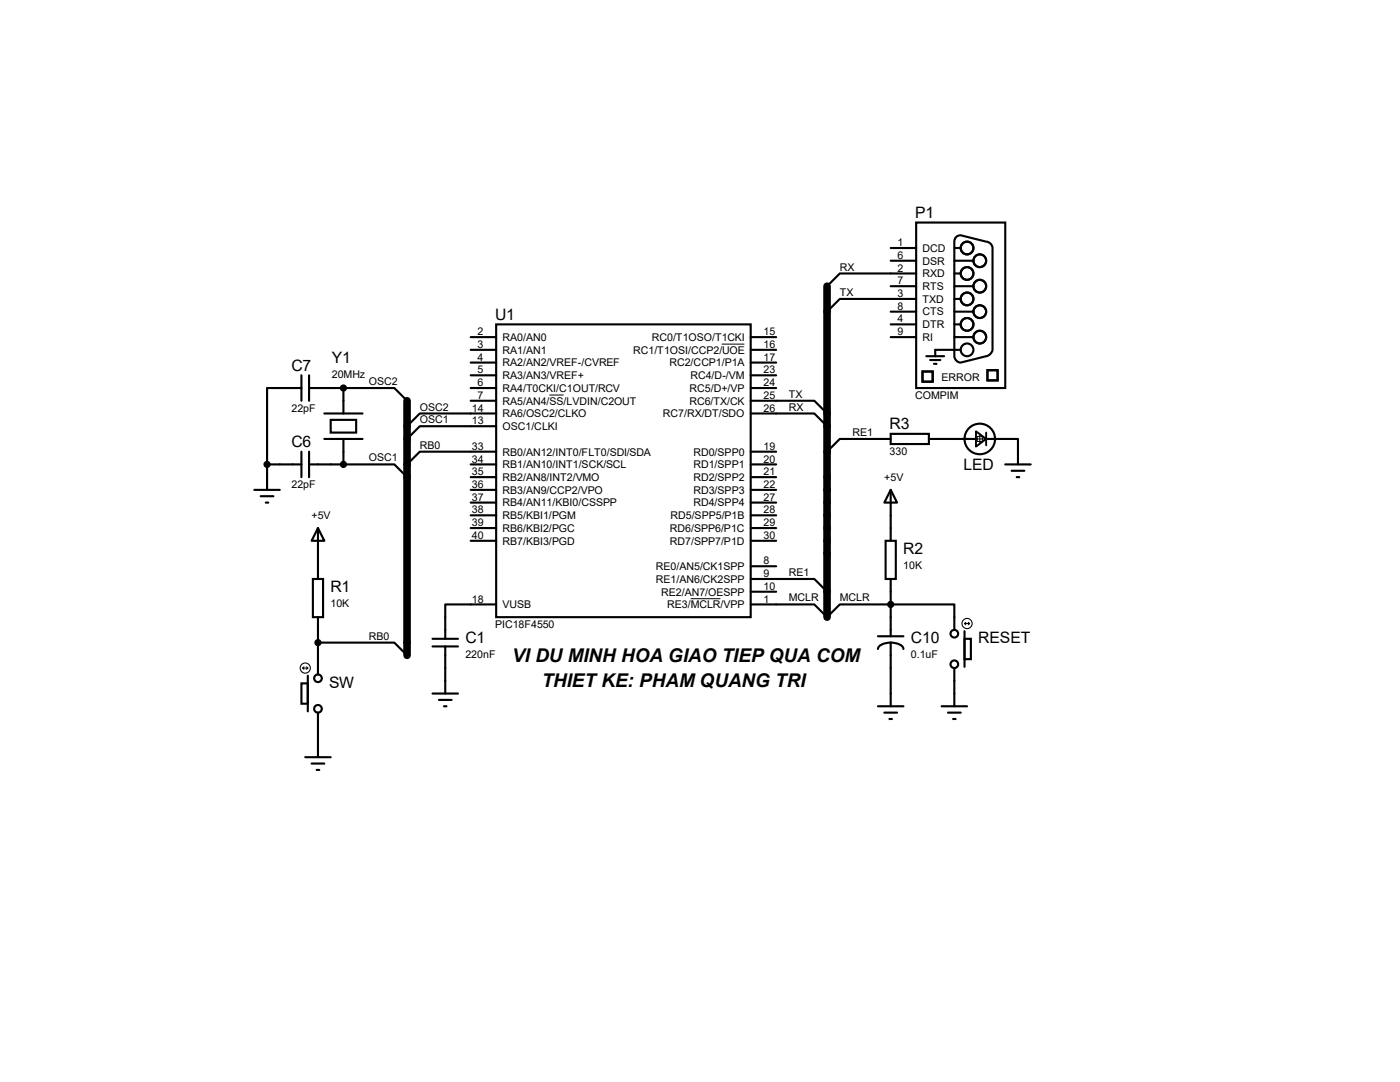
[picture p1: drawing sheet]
<svg xmlns="http://www.w3.org/2000/svg" width="279mm" height="216mm" viewBox="0 0 279 216" stroke-linecap="round" stroke-linejoin="round" font-family="sans-serif">
<path d="M165.1 57.1v66M81.2 80v50.8" fill="none" stroke="#000" stroke-width="1.5"/>
<g fill="none" stroke="#000" stroke-width=".42">
<path d="M177.8 49.5h5M177.8 52h5M177.8 57.1h5M182.8 44.4h17.8v33h-17.8zM182.8 54.6h-15.2l-2.5 2.5M182.8 59.6h-15.2l-2.5 2.6M190.5 49.5h1.2M190.5 52h3.8M190.5 54.6h1.2M190.5 57.1h3.8M190.5 59.6h1.2M191 47.2l.7-.3 5.1 1.3a1.37 1.37 0 0 1 1.3 1.3v20.3a1.61 1.61 0 0 1-1.3 1.3l-5.1 1.2a1.35 1.35 0 0 1-1.2-1.2v-22.9v-.4z"/>
<path d="M60.2 77.4h-6.9v15.3M60.2 74.9v5.1M61.7 77.4h6.8M61.7 74.9v5.1M68.5 77.4h10.2l2.5 2.6M68.5 77.4v5.1M93.9 77.4h5.1M93.9 67.3h5.1M93.9 69.8h5.1M93.9 72.3h5.1M93.9 74.9h5.1M93.9 80h5.1"/>
<path d="M99 64.7h50.8v58.4h-50.8zM149.8 80h12.7l2.6 2.5M149.8 77.4h5.1M149.8 67.3h5.1M149.8 69.8h5.1M149.8 72.3h5.1M149.8 74.9h5.1M177.8 67.3h5M177.8 62.2h5M177.8 64.7h5M184.1 74.1h2v2.1h-2zM184.9 71.1h3.5"/>
<path d="M185.6 71.8h2.1M186.4 72.6h.5M190.5 67.3h3.8M190.5 62.2h3.8M190.5 64.7h1.2M191.7 69.8h-5.1v1.3M197.1 73.9h2v2h-2zM50.8 97.7h5M52 99h2.6M53.3 92.7h6.9M53.3 92.7v5M60.2 90.1v5.1"/>
<path d="M61.7 92.7h6.8M61.7 90.1v5.1M64.7 87.6h7.6M64.7 82.5h7.6M66 83.8h5.1v2.5h-5.1zM68.5 92.7h10.2l2.5 2.5M68.5 87.6v5.1M93.9 92.7h5.1M93.9 97.7h5.1M93.9 95.2h5.1M99 82.5h-15.2l-2.6 2.5M99 85h-15.2l-2.6 2.6"/>
<path d="M99 90.1h-15.2l-2.6 2.6M149.8 82.5h12.7l2.6 2.5M149.8 92.7h5.1M149.8 97.7h5.1M149.8 90.1h5.1M149.8 95.2h5.1M177.8 97.7l1.2 2.6h-2.5zM177.8 86.6h7.6v2h-7.6zM177.8 87.6h-10.2l-2.5 2.5M177.8 97.7v10.2M185.4 87.6h9.4M196.8 87.6h6.4v5.1"/>
<path d="M200.6 92.7h5.1M201.9 93.9h2.5M202.9 95.2h.5M53 100.3h.6M62.4 115.5h2.1v7.6h-2.1zM63.5 105.4l1.2 2.5h-2.5zM63.5 105.4v10.1M93.9 100.3h5.1M93.9 102.8h5.1M93.9 105.4h5.1M93.9 107.9h5.1M149.8 115.5h12.7l2.6 2.6"/>
<path d="M149.8 100.3h5.1M149.8 102.8h5.1M149.8 105.4h5.1M149.8 107.9h5.1M149.8 113h5.1M149.8 118.1h5.1M176.7 107.9h2.1v7.6h-2.1zM177.8 115.5v11.5M60.2 136.4h1.2v4h-1.2zM61.4 134.8v7.1M63.5 128.2h15.2l2.5 2.6M63.5 123.1v11.5"/>
<path d="M86.3 127.5h5.1M86.3 129h5.1M86.3 138.4h5.1M87.6 139.7h2.5M88.9 129v9.4M99 120.6h-10.1v6.9M149.8 120.6h12.7l2.6 2.5 2.5-2.5h22.9v5.1M175.2 127h5.1M177.8 128.2a2.31 2.31 0 0 0-2.6 1.3M177.8 128.2a2.31 2.31 0 0 1 2.5 1.3M177.8 128.2v12.7M190.5 133.3v7.6"/>
<path d="M192.5 127.5h1.3v4h-1.3zM192.5 125.9v7.2M60.9 151.1h5.1M62.2 152.4h2.5M63.2 153.6h.5M63.5 142.2v8.9M88.6 140.9h.5M175.2 140.9h5.1M176.5 142.2h2.5M177.5 143.5h.5M187.9 140.9h5.1M189.2 142.2h2.5"/>
<path d="M190.2 143.5h.5"/>
<circle cx="193" cy="54.6" r="1.27"/>
<circle cx="193" cy="49.5" r="1.27"/>
<circle cx="193" cy="59.6" r="1.27"/>
<circle cx="195.5" cy="52" r="1.27"/>
<circle cx="195.5" cy="57.1" r="1.27"/>
<circle cx="193" cy="64.7" r="1.27"/>
<circle cx="193" cy="69.8" r="1.27"/>
<circle cx="195.5" cy="62.2" r="1.27"/>
<circle cx="195.5" cy="67.3" r="1.27"/>
<circle cx="195.5" cy="87.6" r="3"/>
<circle cx="63.5" cy="135.3" r=".76"/>
<circle cx="190.5" cy="126.4" r=".76"/>
<circle cx="190.5" cy="132.5" r=".76"/>
<circle cx="63.5" cy="141.4" r=".76"/>
</g>
<g fill="none" stroke="#000" stroke-width=".21">
<path d="M194.5 87.6h2.1M195 87.1h1v1h-1zM195.5 86.6v2M60.4 133.3h1M60.4 133.3l.3 .3M60.7 133.1l-.3 .2M61.2 133.1l.2 .2M61.4 133.3l-.2 .3M192.5 124.4h1M192.5 124.4l.2 .3M192.7 124.2l-.2 .2M193.3 124.2l.2 .2"/>
<path d="M193.5 124.4l-.2 .3"/>
<circle cx="60.9" cy="133.3" r="1.02"/>
<circle cx="193" cy="124.4" r="1.02"/>
</g>
<g fill="#000" stroke="#000" stroke-width=".42">
<circle cx="68.5" cy="77.4" r=".51"/>
<circle cx="53.3" cy="92.7" r=".51"/>
<circle cx="68.5" cy="92.7" r=".51"/>
<circle cx="63.5" cy="128.2" r=".51"/>
<circle cx="177.8" cy="120.6" r=".51"/>
</g>
<path d="M109.6 78.8h2.9M144 68.7h4.5M137.8 119.5h6" fill="none" stroke="#000" stroke-width=".2"/>
<path d="M194.8 86.1l2 1.5-2 1.5zM196.8 86.3v2.6" fill="none" stroke="#000" stroke-width=".38"/>
<g font-size="3.8">
<text x="102.2" y="132.1">VI DU MINH HOA GIAO TIEP QUA COM</text>
<text x="108.1" y="137.2">THIET KE: PHAM QUANG TRI</text>
</g>
<g font-size="3.1">
<text x="182.6" y="43.5">P1</text>
<text x="98.8" y="63.8">U1</text>
<text x="58.2" y="74">C7</text>
<text x="66.2" y="72.4">Y1</text>
<text x="58.2" y="89.2">C6</text>
<text x="177.5" y="85.7">R3</text>
<text x="192.3" y="93.8">LED</text>
<text x="180.3" y="110.5">R2</text>
<text x="66" y="118.2">R1</text>
<text x="92.9" y="128.3">C1</text>
<text x="181.8" y="128.3">C10</text>
<text x="195.2" y="128.3">RESET</text>
<text x="65.7" y="137.2">SW</text>
</g>
<g font-size="2.1">
<text x="167.6" y="54">RX</text>
<text x="179.1" y="51.6">6</text>
<text x="179.1" y="49.1">1</text>
<text x="184.1" y="52.8">DSR</text>
<text x="184.1" y="50.2">DCD</text>
<text x="167.6" y="59.1">TX</text>
<text x="179.1" y="59.3">3</text>
<text x="179.1" y="54.2">2</text>
<text x="179.1" y="56.7">7</text>
<text x="184.1" y="55.3">RXD</text>
<text x="184.1" y="57.9">RTS</text>
<text x="179.1" y="61.8">8</text>
<text x="179.1" y="64.3">4</text>
<text x="184.1" y="60.4">TXD</text>
<text x="184.1" y="62.9">CTS</text>
<text x="184.1" y="65.5">DTR</text>
<text x="95.3" y="66.9">2</text>
<text x="95.3" y="69.4">3</text>
<text x="95.3" y="72">4</text>
<text x="100.3" y="68">RA0/AN0</text>
<text x="100.3" y="70.6">RA1/AN1</text>
<text x="126.4" y="70.6">RC1/T1OSI/CCP2/UOE</text>
<text x="130.1" y="68">RC0/T1OSO/T1CKI</text>
<text x="152.4" y="66.9">15</text>
<text x="152.4" y="69.4">16</text>
<text x="152.4" y="72">17</text>
<text x="179.1" y="66.9">9</text>
<text x="184.1" y="68">RI</text>
<text x="66.2" y="75.4">20MHz</text>
<text x="73.6" y="76.8">OSC2</text>
<text x="95.3" y="74.5">5</text>
<text x="95.3" y="77">6</text>
<text x="100.3" y="73.1">RA2/AN2/VREF-/CVREF</text>
<text x="100.3" y="75.6">RA3/AN3/VREF+</text>
<text x="133.6" y="73.1">RC2/CCP1/P1A</text>
<text x="137.8" y="75.6">RC4/D-/VM</text>
<text x="152.4" y="74.5">23</text>
<text x="152.4" y="77">24</text>
<text x="187.9" y="76.1">ERROR</text>
<text x="58.2" y="82.1">22pF</text>
<text x="83.8" y="81.9">OSC2</text>
<text x="94.1" y="82.1">14</text>
<text x="95.3" y="79.6">7</text>
<text x="100.3" y="78.2">RA4/T0CKI/C1OUT/RCV</text>
<text x="100.3" y="80.7">RA5/AN4/SS/LVDIN/C2OUT</text>
<text x="100.3" y="83.3">RA6/OSC2/CLKO</text>
<text x="132.3" y="83.3">RC7/RX/DT/SDO</text>
<text x="137.6" y="80.7">RC6/TX/CK</text>
<text x="137.6" y="78.2">RC5/D+/VP</text>
<text x="152.4" y="79.6">25</text>
<text x="152.4" y="82.1">26</text>
<text x="157.4" y="81.9">RX</text>
<text x="157.4" y="79.4">TX</text>
<text x="182.6" y="79.6">COMPIM</text>
<text x="83.8" y="84.5">OSC1</text>
<text x="83.8" y="89.5">RB0</text>
<text x="94.1" y="84.7">13</text>
<text x="94.1" y="89.7">33</text>
<text x="100.3" y="85.8">OSC1/CLKI</text>
<text x="152.4" y="89.7">19</text>
<text x="170.1" y="87">RE1</text>
<text x="73.6" y="92.1">OSC1</text>
<text x="94.1" y="92.3">34</text>
<text x="94.1" y="94.8">35</text>
<text x="100.3" y="90.9">RB0/AN12/INT0/FLT0/SDI/SDA</text>
<text x="100.3" y="93.4">RB1/AN10/INT1/SCK/SCL</text>
<text x="100.3" y="96">RB2/AN8/INT2/VMO</text>
<text x="138.4" y="90.9">RD0/SPP0</text>
<text x="138.4" y="93.4">RD1/SPP1</text>
<text x="138.4" y="96">RD2/SPP2</text>
<text x="152.4" y="92.3">20</text>
<text x="152.4" y="94.8">21</text>
<text x="176.5" y="96">+5V</text>
<text x="177.5" y="90.8">330</text>
<text x="58.2" y="97.4">22pF</text>
<text x="94.1" y="97.4">36</text>
<text x="94.1" y="99.9">37</text>
<text x="100.3" y="98.5">RB3/AN9/CCP2/VPO</text>
<text x="100.3" y="101">RB4/AN11/KBI0/CSSPP</text>
<text x="138.4" y="98.5">RD3/SPP3</text>
<text x="138.4" y="101">RD4/SPP4</text>
<text x="152.4" y="97.4">22</text>
<text x="152.4" y="99.9">27</text>
<text x="62.2" y="103.6">+5V</text>
<text x="94.1" y="102.4">38</text>
<text x="94.1" y="105">39</text>
<text x="94.1" y="107.5">40</text>
<text x="100.3" y="103.6">RB5/KBI1/PGM</text>
<text x="100.3" y="106.1">RB6/KBI2/PGC</text>
<text x="133.7" y="106.1">RD6/SPP6/P1C</text>
<text x="133.8" y="103.6">RD5/SPP5/P1B</text>
<text x="152.4" y="102.4">28</text>
<text x="152.4" y="105">29</text>
<text x="152.4" y="107.5">30</text>
<text x="100.3" y="108.7">RB7/KBI3/PGD</text>
<text x="130.9" y="113.7">RE0/AN5/CK1SPP</text>
<text x="133.7" y="108.7">RD7/SPP7/P1D</text>
<text x="152.4" y="112.6">8</text>
<text x="180.3" y="113.5">10K</text>
<text x="130.9" y="116.3">RE1/AN6/CK2SPP</text>
<text x="132" y="118.8">RE2/AN7/OESPP</text>
<text x="152.4" y="115.1">9</text>
<text x="152.4" y="117.7">10</text>
<text x="157.4" y="114.9">RE1</text>
<text x="66" y="121.1">10K</text>
<text x="94.1" y="120.2">18</text>
<text x="98.8" y="125.3">PIC18F4550</text>
<text x="100.3" y="121.4">VUSB</text>
<text x="133.1" y="121.4">RE3/MCLR/VPP</text>
<text x="152.4" y="120.2">1</text>
<text x="157.4" y="120">MCLR</text>
<text x="167.6" y="120">MCLR</text>
<text x="73.6" y="127.6">RB0</text>
<text x="92.9" y="131.2">220nF</text>
<text x="181.8" y="131.2">0.1uF</text>
</g>
</svg>
